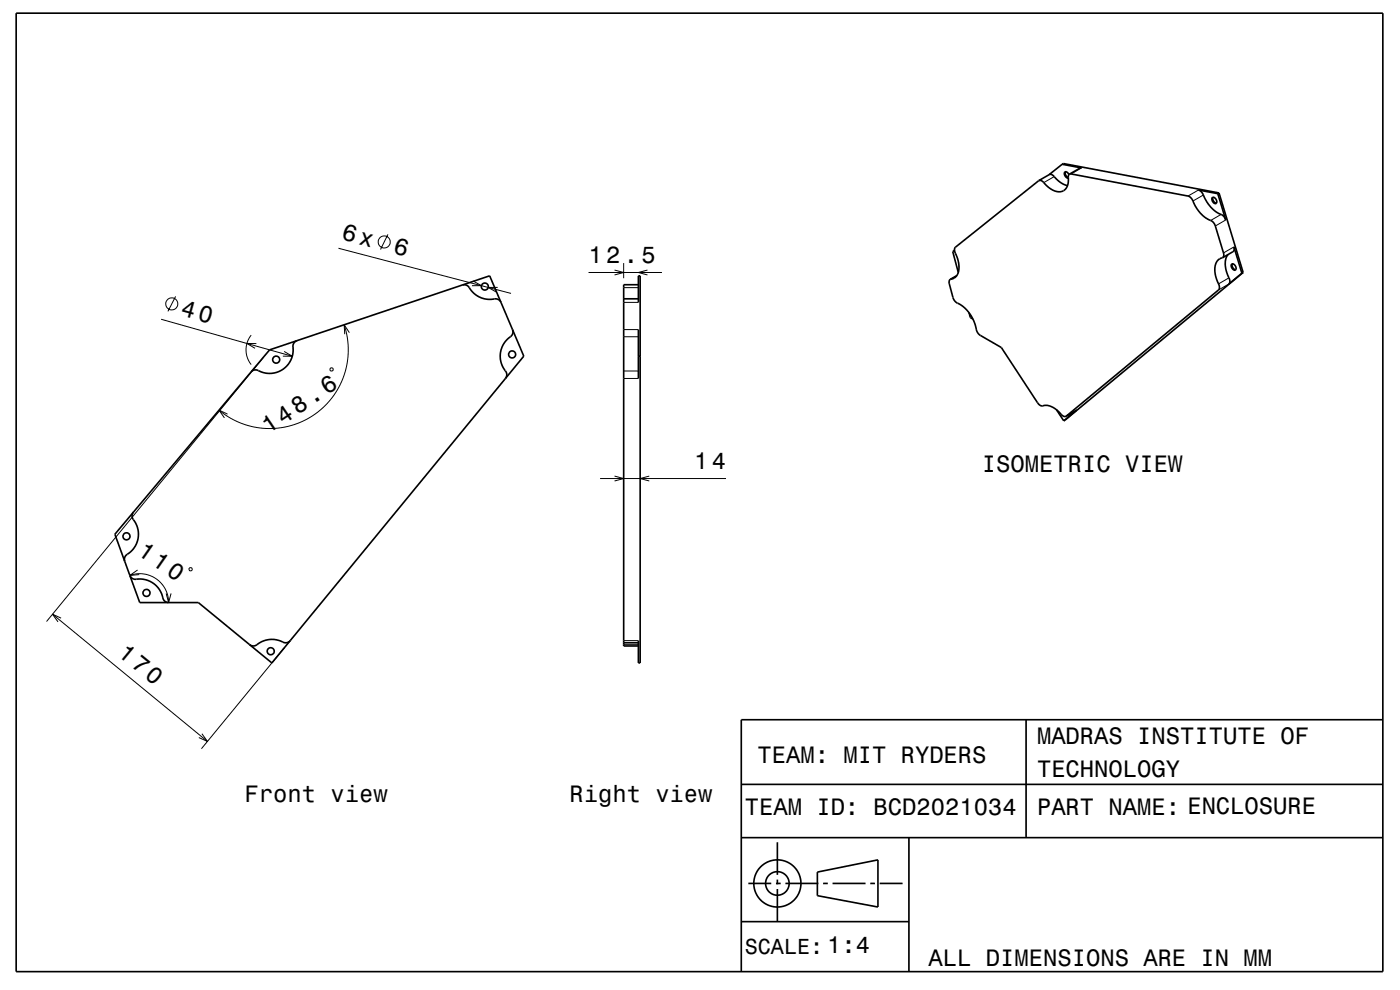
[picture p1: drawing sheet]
<svg xmlns="http://www.w3.org/2000/svg" width="297mm" height="210mm" viewBox="0 0 297 210" stroke-linecap="round" stroke-linejoin="round" font-family="sans-serif">
<g fill="none" stroke="#000" stroke-width=".21">
<path d="M223.6 37.5l-2.2 1.2M229.4 35.6l-2.2 1.3M71.8 52.7l36.6 9.5M82.3 49.7l-1.6 3.2M100.4 59.6l1.7 1h-2M124.9 57.8h15.5M130.4 57.3l1.9 .5-1.9 .5M132.3 55.8v3.2M137.4 57.3l-2 .5 2 .5M202.9 58.5l-1.1 .7M254.2 40.3l-2.2 1.3M255.3 41.4l-2.2 1.2"/>
<path d="M259 45.5l-2.2 1.3M260 46.7l-2.2 1.2M260.7 58.9l-2.2 1.3M261.8 52.4l-2.2 1.3M34.2 67.7l27.8 7.9M37.3 62.9l-1.7 3.2M53.3 71.1a5 5 0 0 0 0 6.2M54.4 72.9h-2l1.7 1M55.9 75.8l-46 56M60.3 74.5l1.7 1.1-2-.1M70 78.1h.6v.5l-.5 .1zM73 68.9l.7 2.7 .2 2.5-.2 2.7-.7 2.7-1.1 2.5-1.4 2.3-1.9 2.1-2.1 1.7-2.2 1.2-2.8 1-2.5 .5-2.7 .1-2.7-.4-2.7-.8-2.4-1.2-2-1.5"/>
<path d="M74.1 70.6l-1.1-1.7 .1 2M105.6 61h-2l1.7 1M132.3 64.1h3.1M132.3 69.9h3.1M132.3 71.4h3.1M132.3 61h3.1M132.3 78.7h3.1M260.7 60.2l-2.2 1.3M48.3 87.8l-1.8-.8 1.1 1.6M132.3 80.3h3.1M228.4 87l-2.2 1.3M127.3 101.5h26.7"/>
<path d="M130.4 101l1.9 .5-1.9 .5M137.7 101l-1.9 .5 1.9 .5M11.1 130.3l32.9 27M13 131.1l-1.9-.8 1.2 1.6M27.5 122.1a6.1 6.1 0 0 1 8.3 5.7M29.2 120.9l-1.7 1.2 2-.2M35.3 125.9l.5 1.9 .5-1.9M40.2 120.5h.5v.5h-.6zM60.3 137.4l-17.6 21.4M132.3 135.9h3.1M132.3 136.7h3.1M42.8 155.6l1.2 1.7-1.8-.9"/>
<circle cx="81.5" cy="51.3" r="1.28"/>
<circle cx="36.4" cy="64.5" r="1.28"/>
</g>
<g fill="none" stroke="#000" stroke-width=".35">
<path d="M3.4 2.8h290v203.3h-290zM220.4 38.3l-17.7 14.1a2.4 2.4 0 0 0 .4 2.3 3.6 3.6 0 0 1-.7 4.3l-.8 .3M220.4 38.3l2.2-1.3a1.19 1.19 0 0 1 1.4 .8l1.3 1.1 1.2 .5M225.3 34.8l4.1 .8-.3 .1-2.2 1.2M225.3 34.8l.3-.1 33 6.2M225.3 34.8l-2.7 2.2M226 36.4a1.02 1.02 0 0 0 .6 1.3M226.6 37.6a2.37 2.37 0 0 1-1.8 3.1 5.2 5.2 0 0 1-3.7-2.3l-.7-.1M226.8 37l-.3-.4-.5-.2a.84 .84 0 0 0 .6 1.4M226.9 36.9h.3l24.8 4.7a3.4 3.4 0 0 1 1.6 2.2 7.6 7.6 0 0 0 3.7 3.3l.5 .8 1.8 5.8v.6l-.2 .4M226.9 36.9l-.2 .3-.1 .4M201.6 59.3l-.2 .4v.4l.8 3a3.9 3.9 0 0 0 2 1.9 8.6 8.6 0 0 1 3 5.3l.6 .7 4.6 2.7 7.7 11.7a1.33 1.33 0 0 0 1.8 .6 5.2 5.2 0 0 1 3.5 2.2l.8 .1"/>
<path d="M202.5 53.1l-.4 .3 1.2 4.4M203 58.5l-1.4 .8M254.2 40.3l4.1 .8 1.7 5.6a2.66 2.66 0 0 0-1.8-1.6 8.6 8.6 0 0 1-3.1-4.2zM257.2 41.9a.83 .83 0 0 1 .8 .4 .83 .83 0 0 1-.1 .9 .9 .9 0 0 1-.7-1.3zM257.3 41.8a.97 .97 0 0 0 .8 1.3M258.6 40.9l5.1 16.9M258.6 40.9l-.3 .2M259.4 54.7l2.3-1.4 .1-.5v-.4l1.7 5.6 .2-.2M259.4 54.7a2.51 2.51 0 0 0-1.6 3.2l.6 2a1.48 1.48 0 0 1 .1 1.6l-32.3 26.8M260.5 54a5 5 0 0 0 .3 5.1l.1 .7-.2 .4M261.3 56a.83 .83 0 0 1 .8 .4 .83 .83 0 0 1-.1 .9 .9 .9 0 0 1-.7-1.3zM261.4 56a.97 .97 0 0 0 .8 1.2"/>
<path d="M263.7 57.8l-38 31.5M63 72.3a1.6 1.6 0 0 0-.8 2 5 5 0 0 1-7.6 4.2h-.8l-.5 .4M98.1 60.5a1.43 1.43 0 0 1 1.7 .9 5.3 5.3 0 0 0 5.5 2l.5 .2 .5 .5M98.1 60.5l5.8-2 7.2 17.1-3.9 4.7M98.1 60.5l-40.9 13.7-28.9 34.4M108.7 69.9a1.42 1.42 0 0 1-.8 1.8 5.2 5.2 0 0 0-.4 7.4v.7l-.3 .5M132.3 63.4h3.1M135.4 64.1v-5.6h.4v82.1h-.4v-4.7M135.4 69.9v10.4M135.4 60.4h-3.1v76.6h3.1M135.4 75.6h.4M205.6 66.3l.2 1.1 .6 .3"/>
<path d="M107.2 80.3l-45.6 55.6M224.1 86.9l1.6 2.4M226.2 88.3l2.2-1.3-2.7 2.3M26.5 119.1l1 3M28.3 108.6a1.61 1.61 0 0 0 .4 2.2 5.2 5.2 0 0 1-2.1 7.1l-.2 .5 .1 .7M28.3 108.6l-3.9 4.7 2.1 5.8M27.5 122.1a1.52 1.52 0 0 0 2 .7 5.2 5.2 0 0 1 5.2 4.5l.4 .3 .7 .2M27.5 122.1l2.1 5.7h12.5l15.6 12.8 3.9-4.7M61.6 135.9a1.42 1.42 0 0 1-2 .1 5.4 5.4 0 0 0-5.5 1h-.7l-.5-.3M132.3 136.4h3.1M217.7 152.7v25M293.4 152.7h-136.1v53.4"/>
<path d="M157.3 177.7h136.1M157.3 166.4h136.1M164.9 178.7v6.9M192.8 177.7v28.4M157.3 195.5h35.5M158.8 187.4h4.8M164.6 187.4h1M164.9 186.6v1M164.9 188.6v6.9M166.6 187.4h7M173.4 185l12.8-2.6v10l-12.8-2.4zM174.6 187.4h1"/>
<path d="M176.6 187.4h7M184.6 187.4h1M186.6 187.4h4.9"/>
<circle cx="58.6" cy="76.3" r=".75"/>
<circle cx="102.8" cy="60.8" r=".75"/>
<circle cx="108.6" cy="75.2" r=".75"/>
<circle cx="26.8" cy="113.8" r=".75"/>
<circle cx="31.1" cy="125.8" r=".75"/>
<circle cx="57.4" cy="138.1" r=".75"/>
<circle cx="164.9" cy="187.4" r="5"/>
<circle cx="164.9" cy="187.4" r="2.5"/>
</g>
<g font-size="5.1">
<text x="72.3" y="50.7" transform="rotate(14 72.3 50.7)">6x</text>
<text x="83.3" y="53.6" transform="rotate(14 83.3 53.6)">6</text>
<text x="57" y="92.1" transform="rotate(-34 57 92.1)">148.6</text>
</g>
<g font-size="5">
<text x="124.9" y="55.8">12.5</text>
<text x="38.2" y="66.8" transform="rotate(16 38.2 66.8)">40</text>
<text x="147.2" y="99.5">14</text>
<text x="208.3" y="100.2">ISOMETRIC VIEW</text>
<text x="28.9" y="117.4" transform="rotate(35 28.9 117.4)">110</text>
<text x="24.8" y="138.9" transform="rotate(39 24.8 138.9)">170</text>
<text x="160.7" y="161.9">TEAM: MIT RYDERS</text>
<text x="220" y="157.9">MADRAS INSTITUTE OF</text>
<text x="220" y="164.9">TECHNOLOGY</text>
<text x="51.9" y="170.2">Front view</text>
<text x="120.8" y="170.2">Right view</text>
<text x="158" y="172.9">TEAM ID: BCD2021034</text>
<text x="220" y="172.9">PART NAME: ENCLOSURE</text>
<text x="197" y="204.9">ALL DIMENSIONS ARE IN MM</text>
</g>
<text font-size="4.6" x="158" y="202.4">SCALE:1:4</text>
</svg>
